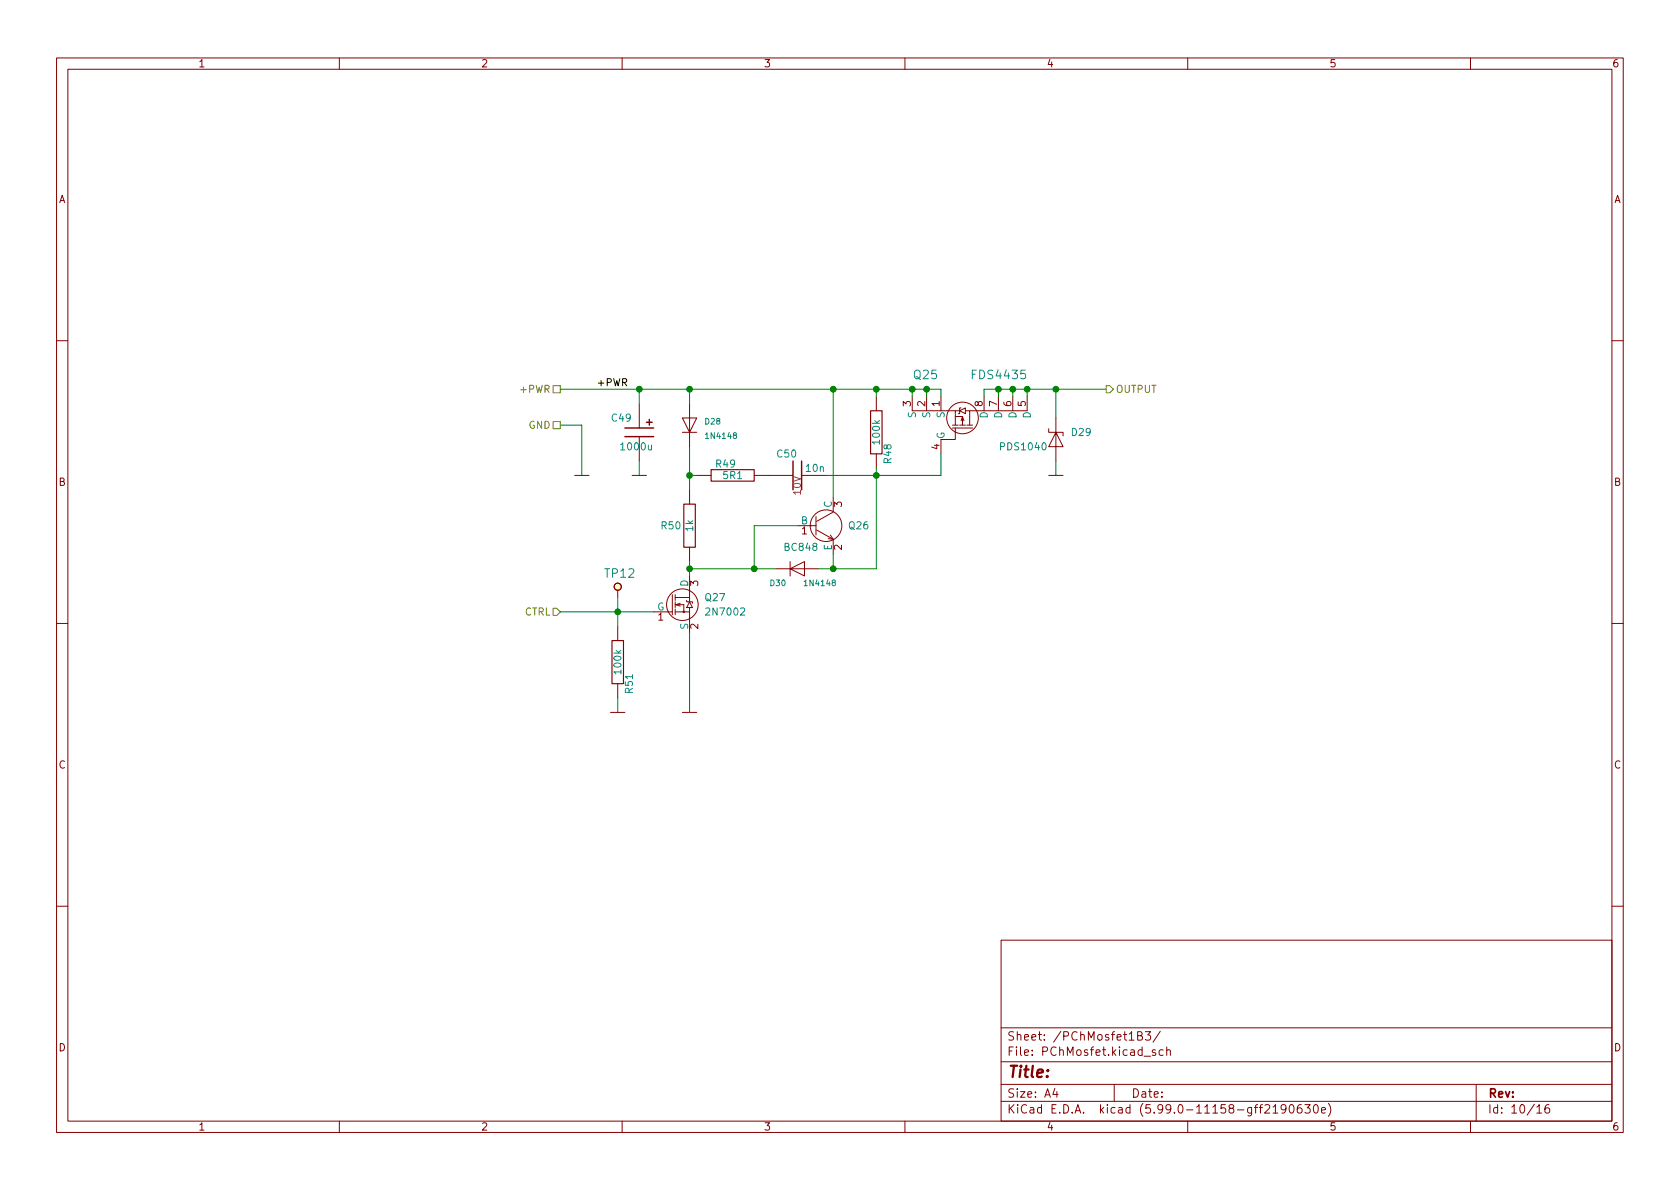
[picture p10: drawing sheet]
<svg xmlns="http://www.w3.org/2000/svg" width="297mm" height="210mm" viewBox="0 0 297 210" stroke-linecap="round" stroke-linejoin="round" font-family="sans-serif">
<g fill="none" stroke="#840000" stroke-width=".18">
<path d="M10 10.2h277v190.1h-277zM12 12.2h273v186.1h-273zM60 10.2v2M110 10.2v2M160 10.2v2M210 10.2v2M260 10.2v2M10 60.2h2M113 71.4v4.3M113 77.2v4.3M120.6 76.4h2.6M121.9 71.4v5l1.3-2.5h-2.6l1.3 2.5v2.6"/>
<path d="M154.9 70.1v2.5M161.3 70.1v2.5h5.1M163.8 70.1v2.5M166.4 72.6h2.5M166.4 70.1v2.5M168.4 75.7h3.6M168.4 75.2h1M168.9 75.7v2h-2.5v2.6M168.9 73.7v1.5M169.7 72.6h-.8v1.1h1.3v1.5M169.7 75.2h1M169.7 72.6l1-.5v1z"/>
<path d="M169.9 74.4l.3-.7 .2 .7M169.9 72.1h-.2v1h-.3M170.7 72.6h.7v2.6M170.9 75.2h1.1M171.4 72.6h2.6M174 70.1v2.5M176.5 70.1v2.5M179.1 70.1v2.5M181.6 70.1v2.5h-7.6M185.4 75.8v.6h2.6v.7M186.7 73.9v2.5l1.3 2.6h-2.6l1.3-2.6v5.1M285 60.2h2"/>
<path d="M101.6 84.1h2.5M111.8 84.1h2.5M121.9 86.6v2.5M121.9 96.8v2.5M123.2 84.1h2.5M133.3 84.1h6.9M139.7 99.3v2.5M141 93h2.5M141.7 84.1h4.3M143.3 93h1M144.3 91.3v1.7M144.3 93v1.6"/>
<path d="M144.4 93.7l2.9 1.7M146.4 95.2l.9 .2M146.8 94.6l.5 .8M147.3 90.5l-2.9 1.7M147.3 87.9v2.5M147.3 95.5v2.5M154.9 80.3v2.5M185.4 84.1h2.6M10 110.2h2M109.2 104.4v1.3M109.2 110.7v2.6M115.6 108.2h3.3"/>
<path d="M118.9 105.2v3.5M119.4 105.7h2.5M119.4 105.2v1M119.4 106.9h1.5v1.3M119.4 106.4v1M119.4 108.2h1.5M119.4 107.7v1M120.3 106.7l-.8 .2 .8 .3M120.9 108.2h1M121.4 106.2v.2h1v.3M121.9 101.8v3.9M121.9 105.7v.7"/>
<path d="M121.9 107.4v.8M121.9 108.2v3.8M121.9 106.4l.5 1h-1zM137.2 100.6h2.5l2.5 1.2v-2.5l-2.5 1.3h5.1M285 110.2h2M107.9 126h2.6M109.2 120.9v2.5M120.6 126h2.6M10 160.2h2M177 166.3h108v32h-108zM285 160.2h2M60 198.3v2"/>
<path d="M110 198.3v2M160 198.3v2M177 194.8h108M177 191.8h108M177 187.8h108M177 181.8h108M186.5 192.5l-.4 1h1M186.9 193v1M197 191.8v3M201.1 183.1h.5l.3-.1v-.3l-.1-.2-.7-.1v1.5h.6l.3-.3a.39 .39 0 0 0-.4-.5M202.3 186.8h1.1M202.5 182.4h.9l-.5 .6 .5 .1v.7l-.3 .1h-.4l-.2-.1"/>
<path d="M204.3 185.7l-.4-.1-.2 .2 .1 .3 .5 .1v.4h-.6M205.1 182.4l-1.2 1.9M205.6 185.7l-.4-.1-.3 .3v.4l.2 .3h.5M206.3 185.8l.2-.2 .4 .1v.9M206.3 185.1v1.5M210 198.3v2M223.6 195.5l.6-.2 .2 .2 .1 .3-.9 1h.9M225.1 195.8l.4-.5v1.5M225.1 196.8h.8M227.4 196l-.3 .3h-.3l-.3-.3 .1-.6 .5-.1 .2 .2a.99 .99 0 0 1-.4 1.3h-.3M228.1 195.5l.2-.2a.81 .81 0 0 1 .6 .7 .81 .81 0 0 1-.3 .8h-.2a.81 .81 0 0 1-.3-1.3zM230.1 195.3a.59 .59 0 0 0-.7 .7v.5l.1 .3h.4l.2-.1 .1-.5-.1-.2-.5-.1-.2 .3"/>
<path d="M230.7 195.3h.9l-.5 .6 .5 .1v.7l-.2 .1h-.5l-.2-.1M232.4 195.4l.2-.1a.81 .81 0 0 1 .6 .7 .81 .81 0 0 1-.3 .8h-.2a.81 .81 0 0 1-.6-.6 .81 .81 0 0 1 .3-.8zM233.6 196.3l.8-.1-.1-.3-.4-.1-.3 .2 .1 .8h.6M234.9 195.1a1.72 1.72 0 0 1 0 2.3M260 198.3v2M261 191.8v6.5M271.7 195.8l.5-.5v1.5M271.7 196.8h.9M273.9 195.3a.6 .6 0 0 0-.8 .7v.5l.2 .3h.4l.2-.1 .1-.5-.1-.2-.5-.1-.3 .3"/>
<circle cx="170.2" cy="73.9" r="2.79"/>
<circle cx="146" cy="93" r="2.79"/>
<circle cx="109.2" cy="103.8" r=".63"/>
<circle cx="120.6" cy="106.9" r="2.79"/>
<circle cx="120.9" cy="108.2" r=".13"/>
</g>
<path d="M110.5 77.2h5.1M110.5 75.7h5.1M114.3 74.7h1M114.8 74.2v1M140.2 81.5v5.1M141.7 81.5v5.1" fill="none" stroke="#840000" stroke-width=".25"/>
<path d="M153.9 72.6h2.1v7.7h-2.1zM120.9 89.1h2v7.7h-2zM125.7 83.1h7.6v2h-7.6zM108.2 113.3h2v7.6h-2z" fill="none" stroke="#840000" stroke-width=".2"/>
<circle cx="109.2" cy="103.8" r=".63" fill="#ffffc2" stroke="#ffffc2" stroke-width=".18"/>
<path d="M97.8 68.2h1.3v1.3h-1.3zM97.8 74.5h1.3v1.3h-1.3zM195.6 68.2h.6l.6 .6-.6 .7h-.6zM97.8 107.6h.6l.7 .6-.7 .6h-.6z" fill="none" stroke="#848400" stroke-width=".18"/>
<g fill="none" stroke="#008400" stroke-width=".18">
<path d="M99.1 68.8h67.3v1.3M99.1 75.2h3.8v8.9M113 68.8v2.6M121.9 68.8v2.6M121.9 79v7.6M147.3 68.8v19.1M154.9 68.8v1.3M161.3 68.8v1.3M163.8 68.8v1.3M176.5 68.8v1.3M179.1 68.8v1.3M181.6 68.8v1.3"/>
<path d="M186.7 68.8v5.1M195.6 68.8h-21.6v1.3M113 81.5v2.6M121.9 84.1h1.3M121.9 99.3v2.5M141 93h-7.7v7.6M147.3 98v2.6M154.9 82.8v17.8h-10.1M166.4 80.3v3.8h-20.4M186.7 81.5v2.6M99.1 108.2h16.5M109.2 105.7v5"/>
<path d="M121.9 100.6h15.3M121.9 112v14M109.2 123.4v2.6"/>
</g>
<g fill="#008400" stroke="#008400" stroke-width=".18">
<circle cx="133.4" cy="100.6" r=".51"/>
<circle cx="121.9" cy="68.8" r=".51"/>
<circle cx="147.3" cy="68.8" r=".51"/>
<circle cx="147.3" cy="100.6" r=".51"/>
<circle cx="154.9" cy="68.8" r=".51"/>
<circle cx="161.3" cy="68.8" r=".51"/>
<circle cx="154.9" cy="84.1" r=".51"/>
<circle cx="181.6" cy="68.8" r=".51"/>
<circle cx="186.7" cy="68.8" r=".51"/>
<circle cx="163.8" cy="68.8" r=".51"/>
<circle cx="176.5" cy="68.8" r=".51"/>
<circle cx="179.1" cy="68.8" r=".51"/>
<circle cx="113" cy="68.8" r=".51"/>
<circle cx="121.9" cy="100.6" r=".51"/>
<circle cx="121.9" cy="84.1" r=".51"/>
<circle cx="109.2" cy="108.2" r=".51"/>
</g>
<text font-size="2.8" fill="#840000" x="178" y="190.6">Title:</text>
<g font-size="2.1" fill="#008484">
<text x="161.6" y="67.1">Q25</text>
<text x="172.1" y="67.1">FDS4435</text>
<text x="107" y="102.2">TP12</text>
</g>
<g font-size="2.1" fill="#840000">
<text x="178" y="184">Sheet: /PChMosfet1B3/</text>
<text x="178" y="186.7">File: PChMosfet.kicad_sch</text>
<text x="178" y="196.9">KiCad E.D.A. kicad (5.99.0-11158-gff2190630e)</text>
<text x="178" y="194.1">Size: A4</text>
<text x="200" y="194.1">Date:</text>
<text x="263" y="194.1">Rev:</text>
<text x="263" y="196.9">Id: 10/16</text>
</g>
<g font-size="1.8" fill="#840000">
<text x="35" y="11.9">1</text>
<text x="85" y="11.9">2</text>
<text x="135" y="11.9">3</text>
<text x="185" y="11.9">4</text>
<text x="235" y="11.9">5</text>
<text x="285" y="11.9">6</text>
<text x="10.3" y="35.9">A</text>
<text x="285.3" y="35.9">A</text>
<text x="161" y="71.9" transform="rotate(-90 161 71.9)">3</text>
<text x="163.6" y="71.9" transform="rotate(-90 163.6 71.9)">2</text>
<text x="166.1" y="71.9" transform="rotate(-90 166.1 71.9)">1</text>
<text x="173.7" y="71.9" transform="rotate(-90 173.7 71.9)">8</text>
<text x="176.3" y="71.9" transform="rotate(-90 176.3 71.9)">7</text>
<text x="178.8" y="71.9" transform="rotate(-90 178.8 71.9)">6</text>
<text x="181.4" y="71.9" transform="rotate(-90 181.4 71.9)">5</text>
<text x="166.1" y="79.5" transform="rotate(-90 166.1 79.5)">4</text>
<text x="10.3" y="85.9">B</text>
<text x="148.8" y="89.6" transform="rotate(-90 148.8 89.6)">3</text>
<text x="285.3" y="85.9">B</text>
<text x="141.7" y="94.5">1</text>
<text x="148.8" y="97.3" transform="rotate(-90 148.8 97.3)">2</text>
<text x="123.4" y="103.6" transform="rotate(-90 123.4 103.6)">3</text>
<text x="116.3" y="109.7">1</text>
<text x="123.4" y="111.2" transform="rotate(-90 123.4 111.2)">2</text>
<text x="10.3" y="135.9">C</text>
<text x="285.3" y="135.9">C</text>
<text x="10.3" y="185.9">D</text>
<text x="285.3" y="185.9">D</text>
<text x="35" y="199.9">1</text>
<text x="85" y="199.9">2</text>
<text x="135" y="199.9">3</text>
<text x="185" y="199.9">4</text>
<text x="235" y="199.9">5</text>
<text x="285" y="199.9">6</text>
</g>
<g font-size="1.8" fill="#848400">
<text x="92.2" y="69.5">+PWR</text>
<text x="197.2" y="69.5">OUTPUT</text>
<text x="93.5" y="75.8">GND</text>
<text x="92.7" y="108.8">CTRL</text>
</g>
<text font-size="1.8" x="105.4" y="68.3">+PWR</text>
<g font-size="1.8" fill="#008484">
<text x="108.2" y="74.5">C49</text>
<text x="161.9" y="73.8" transform="rotate(-90 161.9 73.8)">S</text>
<text x="164.5" y="73.8" transform="rotate(-90 164.5 73.8)">S</text>
<text x="167" y="77.7" transform="rotate(-90 167 77.7)">G</text>
<text x="167" y="73.8" transform="rotate(-90 167 73.8)">S</text>
<text x="174.6" y="73.9" transform="rotate(-90 174.6 73.9)">D</text>
<text x="177.2" y="73.9" transform="rotate(-90 177.2 73.9)">D</text>
<text x="179.7" y="73.9" transform="rotate(-90 179.7 73.9)">D</text>
<text x="182.2" y="73.9" transform="rotate(-90 182.2 73.9)">D</text>
<text x="189.5" y="77.1">D29</text>
<text x="110" y="79.6">1000u</text>
<text x="126.6" y="82.7">R49</text>
<text x="137.5" y="80.9">C50</text>
<text x="142.6" y="83.4">10n</text>
<text x="155.6" y="78.4" transform="rotate(-90 155.6 78.4)">100k</text>
<text x="157.6" y="81.9" transform="rotate(-90 157.6 81.9)">R48</text>
<text x="177.1" y="79.6">PDS1040</text>
<text x="127.9" y="84.7">5R1</text>
<text x="147.1" y="89.8" transform="rotate(-90 147.1 89.8)">C</text>
<text x="117" y="93.6">R50</text>
<text x="122.6" y="93.9" transform="rotate(-90 122.6 93.9)">1k</text>
<text x="141.6" y="92.7">B</text>
<text x="150.1" y="93.6">Q26</text>
<text x="138.8" y="97.4">BC848</text>
<text x="147.1" y="97.4" transform="rotate(-90 147.1 97.4)">E</text>
<text x="116.2" y="107.9">G</text>
<text x="121.7" y="103.8" transform="rotate(-90 121.7 103.8)">D</text>
<text x="124.7" y="106.3">Q27</text>
<text x="121.7" y="111.3" transform="rotate(-90 121.7 111.3)">S</text>
<text x="125.1" y="108.8">2N7002</text>
<text x="109.9" y="119.1" transform="rotate(-90 109.9 119.1)">100k</text>
<text x="111.9" y="122.5" transform="rotate(-90 111.9 122.5)">R51</text>
</g>
<text font-size="1.8" fill="#840084" x="141.6" y="87.5" transform="rotate(-90 141.6 87.5)">10V</text>
<g font-size="1.4" fill="#008484">
<text x="124.7" y="75.1">D28</text>
<text x="125" y="77.6">1N4148</text>
<text x="136.2" y="103.6">D30</text>
<text x="142.5" y="103.6">1N4148</text>
</g>
</svg>
